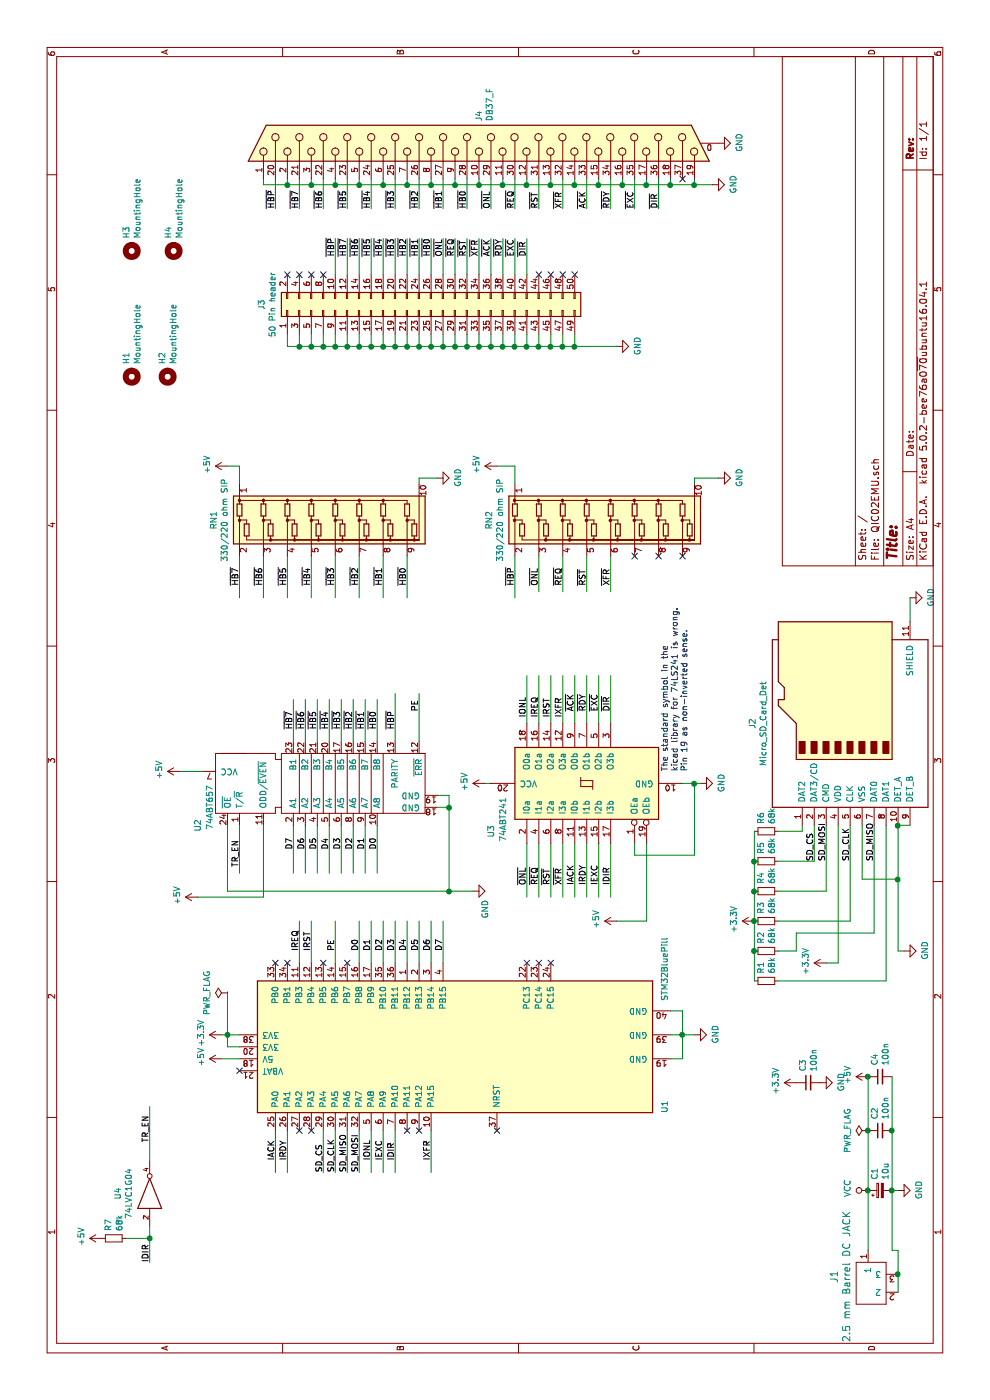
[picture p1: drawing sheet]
EESchema Schematic File Version 4
LIBS:QIC02EMU-cache
EELAYER 26 0
EELAYER END
$Descr A4 11693 8268
encoding utf-8
Sheet 1 1
Title ""
Date ""
Rev ""
Comp ""
Comment1 ""
Comment2 ""
Comment3 ""
Comment4 ""
$EndDescr
$Comp
L Connector:DB37_Female_MountingHoles J4
U 1 1
P 10500 4000
F 0 "J4" H 10680 4003 50  0000 L CNN
F 1 "DB37_F" H 10680 3912 50  0000 L CNN
F 2 "Connector_Dsub:DSUB-37_Female_Horizontal_P2.77x2.84mm_EdgePinOffset7.70mm_Housed_MountingHolesOffset9.12mm" H 10500 4000 50  0001 C CNN
F 3 " ~" H 10500 4000 50  0001 C CNN
	1    10500 4000
	1    0    0    -1  
$EndComp
$Comp
L Connector_Generic:Conn_02x25_Odd_Even J3
U 1 1
P 9100 3600
F 0 "J3" H 9150 5017 50  0000 C CNN
F 1 "50 Pin header" H 9150 4926 50  0000 C CNN
F 2 "Connector_IDC:IDC-Header_2x25_P2.54mm_Vertical" H 9100 3600 50  0001 C CNN
F 3 "~" H 9100 3600 50  0001 C CNN
	1    9100 3600
	1    0    0    -1  
$EndComp
$Comp
L MyLibrary:STM32BluePill U1
U 1 1
P 2950 3800
F 0 "U1" H 2450 2050 50  0000 C CNN
F 1 "STM32BluePill" H 3600 2050 50  0000 C CNN
F 2 "Package_DIP:DIP-40_W15.24mm" H 3000 3900 50  0001 C CIN
F 3 "" H 2950 3850 50  0001 C CNN
	1    2950 3800
	1    0    0    -1  
$EndComp
$Comp
L tinkerforge:DC_JACK J1
U 1 1
P 950 7300
F 0 "J1" H 1031 7637 60  0000 C CNN
F 1 "2.5 mm Barrel DC JACK" H 1031 7531 60  0000 C CNN
F 2 "Connector_BarrelJack:BarrelJack_Horizontal" H 950 7300 60  0001 C CNN
F 3 "" H 950 7300 60  0000 C CNN
	1    950  7300
	1    0    0    -1  
$EndComp
$Comp
L Device:C_Small C2
U 1 1
P 2250 7350
F 0 "C2" H 2342 7396 50  0000 L CNN
F 1 "100n" H 2342 7305 50  0000 L CNN
F 2 "Capacitor_SMD:C_0805_2012Metric" H 2250 7350 50  0001 C CNN
F 3 "~" H 2250 7350 50  0001 C CNN
	1    2250 7350
	1    0    0    -1  
$EndComp
$Comp
L Device:C_Small C3
U 1 1
P 2650 6750
F 0 "C3" H 2742 6796 50  0000 L CNN
F 1 "100n" H 2742 6705 50  0000 L CNN
F 2 "Capacitor_SMD:C_0805_2012Metric" H 2650 6750 50  0001 C CNN
F 3 "~" H 2650 6750 50  0001 C CNN
	1    2650 6750
	1    0    0    -1  
$EndComp
$Comp
L Device:C_Small C4
U 1 1
P 2700 7350
F 0 "C4" H 2792 7396 50  0000 L CNN
F 1 "100n" H 2792 7305 50  0000 L CNN
F 2 "Capacitor_SMD:C_0805_2012Metric" H 2700 7350 50  0001 C CNN
F 3 "~" H 2700 7350 50  0001 C CNN
	1    2700 7350
	1    0    0    -1  
$EndComp
$Comp
L Device:CP_Small C1
U 1 1
P 1750 7350
F 0 "C1" H 1838 7396 50  0000 L CNN
F 1 "10u" H 1838 7305 50  0000 L CNN
F 2 "Capacitor_THT:CP_Radial_D6.3mm_P2.50mm" H 1750 7350 50  0001 C CNN
F 3 "~" H 1750 7350 50  0001 C CNN
	1    1750 7350
	1    0    0    -1  
$EndComp
Wire Wire Line
	1250 7250 1750 7250
Connection ~ 1750 7250
Wire Wire Line
	1750 7250 2250 7250
Connection ~ 2250 7250
Wire Wire Line
	2250 7250 2700 7250
Connection ~ 2700 7250
Wire Wire Line
	900  7500 1050 7500
Wire Wire Line
	1750 7500 1750 7450
Wire Wire Line
	1750 7450 2250 7450
Connection ~ 1750 7450
Connection ~ 2250 7450
Wire Wire Line
	2250 7450 2700 7450
$Comp
L power:GND #PWR05
U 1 1
P 3050 5800
F 0 "#PWR05" H 3050 5550 50  0001 C CNN
F 1 "GND" H 3055 5627 50  0000 C CNN
F 2 "" H 3050 5800 50  0001 C CNN
F 3 "" H 3050 5800 50  0001 C CNN
	1    3050 5800
	1    0    0    -1  
$EndComp
$Comp
L power:+5V #PWR03
U 1 1
P 2700 7250
F 0 "#PWR03" H 2700 7100 50  0001 C CNN
F 1 "+5V" H 2715 7423 50  0000 C CNN
F 2 "" H 2700 7250 50  0001 C CNN
F 3 "" H 2700 7250 50  0001 C CNN
	1    2700 7250
	1    0    0    -1  
$EndComp
$Comp
L power:GND #PWR013
U 1 1
P 8800 5150
F 0 "#PWR013" H 8800 4900 50  0001 C CNN
F 1 "GND" H 8805 4977 50  0000 C CNN
F 2 "" H 8800 5150 50  0001 C CNN
F 3 "" H 8800 5150 50  0001 C CNN
	1    8800 5150
	1    0    0    -1  
$EndComp
Wire Wire Line
	8800 2400 8900 2400
Wire Wire Line
	8900 2500 8800 2500
Connection ~ 8800 2500
Wire Wire Line
	8800 2500 8800 2400
Wire Wire Line
	8900 2600 8800 2600
Connection ~ 8800 2600
Wire Wire Line
	8800 2600 8800 2500
Wire Wire Line
	8900 2700 8800 2700
Connection ~ 8800 2700
Wire Wire Line
	8800 2700 8800 2600
Wire Wire Line
	8900 2800 8800 2800
Connection ~ 8800 2800
Wire Wire Line
	8800 2800 8800 2700
Wire Wire Line
	8900 2900 8800 2900
Connection ~ 8800 2900
Wire Wire Line
	8800 2900 8800 2800
Wire Wire Line
	8900 3000 8800 3000
Connection ~ 8800 3000
Wire Wire Line
	8800 3000 8800 2900
Wire Wire Line
	8900 3100 8800 3100
Connection ~ 8800 3100
Wire Wire Line
	8800 3100 8800 3000
Wire Wire Line
	8900 3200 8800 3200
Connection ~ 8800 3200
Wire Wire Line
	8800 3200 8800 3100
Wire Wire Line
	8900 3300 8800 3300
Connection ~ 8800 3300
Wire Wire Line
	8800 3300 8800 3200
Wire Wire Line
	8900 3400 8800 3400
Connection ~ 8800 3400
Wire Wire Line
	8800 3400 8800 3300
Wire Wire Line
	8900 3500 8800 3500
Connection ~ 8800 3500
Wire Wire Line
	8800 3500 8800 3400
Wire Wire Line
	8900 3600 8800 3600
Connection ~ 8800 3600
Wire Wire Line
	8800 3600 8800 3500
Wire Wire Line
	8900 3700 8800 3700
Connection ~ 8800 3700
Wire Wire Line
	8800 3700 8800 3600
Wire Wire Line
	8900 3800 8800 3800
Connection ~ 8800 3800
Wire Wire Line
	8800 3800 8800 3700
Wire Wire Line
	8900 3900 8800 3900
Connection ~ 8800 3900
Wire Wire Line
	8800 3900 8800 3800
Wire Wire Line
	8900 4000 8800 4000
Connection ~ 8800 4000
Wire Wire Line
	8800 4000 8800 3900
Wire Wire Line
	8900 4100 8800 4100
Connection ~ 8800 4100
Wire Wire Line
	8800 4100 8800 4000
Wire Wire Line
	8900 4200 8800 4200
Connection ~ 8800 4200
Wire Wire Line
	8800 4200 8800 4100
Wire Wire Line
	8900 4300 8800 4300
Connection ~ 8800 4300
Wire Wire Line
	8800 4300 8800 4200
Wire Wire Line
	8900 4400 8800 4400
Connection ~ 8800 4400
Wire Wire Line
	8800 4400 8800 4300
Wire Wire Line
	8900 4500 8800 4500
Connection ~ 8800 4500
Wire Wire Line
	8800 4500 8800 4400
Wire Wire Line
	8900 4600 8800 4600
Connection ~ 8800 4600
Wire Wire Line
	8800 4600 8800 4500
Wire Wire Line
	8900 4700 8800 4700
Connection ~ 8800 4700
Wire Wire Line
	8800 4700 8800 4600
Wire Wire Line
	8900 4800 8800 4800
Connection ~ 8800 4800
Wire Wire Line
	8800 4800 8800 4700
$Comp
L Device:R_Network_Dividers_x08_SIP RN1
U 1 1
P 7350 2800
F 0 "RN1" V 6333 2800 50  0000 C CNN
F 1 "330/220 ohm SIP" V 6424 2800 50  0000 C CNN
F 2 "Resistor_THT:R_Array_SIP10" V 8225 2800 50  0001 C CNN
F 3 "http://www.vishay.com/docs/31509/csc.pdf" H 7350 2800 50  0001 C CNN
	1    7350 2800
	0    1    1    0   
$EndComp
$Comp
L Device:R_Network_Dividers_x08_SIP RN2
U 1 1
P 7350 5100
F 0 "RN2" V 6333 5100 50  0000 C CNN
F 1 "330/220 ohm SIP" V 6424 5100 50  0000 C CNN
F 2 "Resistor_THT:R_Array_SIP10" V 8225 5100 50  0001 C CNN
F 3 "http://www.vishay.com/docs/31509/csc.pdf" H 7350 5100 50  0001 C CNN
	1    7350 5100
	0    1    1    0   
$EndComp
NoConn ~ 9400 2400
NoConn ~ 9400 2500
NoConn ~ 9400 2600
NoConn ~ 9400 2700
Wire Wire Line
	9400 2800 9700 2800
Wire Wire Line
	9400 2900 9700 2900
Wire Wire Line
	9400 3000 9700 3000
Wire Wire Line
	9400 3100 9700 3100
Wire Wire Line
	9400 3200 9700 3200
Wire Wire Line
	9400 3300 9700 3300
Wire Wire Line
	9400 3400 9700 3400
Wire Wire Line
	9400 3500 9700 3500
Wire Wire Line
	9400 3600 9700 3600
Wire Wire Line
	9400 3700 9700 3700
Wire Wire Line
	9400 3800 9700 3800
Wire Wire Line
	9400 3900 9700 3900
Wire Wire Line
	9400 4000 9700 4000
Wire Wire Line
	9400 4100 9700 4100
Wire Wire Line
	9400 4200 9700 4200
Wire Wire Line
	9400 4300 9700 4300
Wire Wire Line
	9400 4400 9700 4400
NoConn ~ 9400 4500
NoConn ~ 9400 4600
NoConn ~ 9400 4700
NoConn ~ 9400 4800
Text Label 9550 2800 0    50   ~ 0
~HBP
Text Label 9550 2900 0    50   ~ 0
~HB7
Text Label 9550 3000 0    50   ~ 0
~HB6
Text Label 9550 3100 0    50   ~ 0
~HB5
Text Label 9550 3200 0    50   ~ 0
~HB4
Text Label 9550 3300 0    50   ~ 0
~HB3
Text Label 9550 3400 0    50   ~ 0
~HB2
Text Label 9550 3500 0    50   ~ 0
~HB1
Text Label 9550 3600 0    50   ~ 0
~HB0
Text Label 9550 3700 0    50   ~ 0
~ONL
Text Label 9550 3800 0    50   ~ 0
~REQ
Text Label 9550 3900 0    50   ~ 0
~RST
Text Label 9550 4000 0    50   ~ 0
~XFR
Text Label 9550 4100 0    50   ~ 0
~ACK
Text Label 9550 4200 0    50   ~ 0
~RDY
Text Label 9550 4300 0    50   ~ 0
~EXC
Text Label 9550 4400 0    50   ~ 0
~DIR
Wire Wire Line
	7050 4500 6750 4500
Wire Wire Line
	7050 4700 6750 4700
Wire Wire Line
	7050 4900 6750 4900
Wire Wire Line
	7050 5100 6750 5100
Text Label 6800 4300 0    50   ~ 0
~HBP
Text Label 6800 2000 0    50   ~ 0
~HB7
Text Label 6800 2200 0    50   ~ 0
~HB6
Text Label 6800 2600 0    50   ~ 0
~HB4
Text Label 6800 2800 0    50   ~ 0
~HB3
Text Label 6800 3200 0    50   ~ 0
~HB1
Text Label 6800 3000 0    50   ~ 0
~HB2
Text Label 6800 2400 0    50   ~ 0
~HB5
Text Label 6800 3400 0    50   ~ 0
~HB0
Text Label 6800 4500 0    50   ~ 0
~ONL
Text Label 6800 4700 0    50   ~ 0
~REQ
Text Label 6800 4900 0    50   ~ 0
~RST
Text Label 6800 5100 0    50   ~ 0
~XFR
NoConn ~ 7050 5300
NoConn ~ 7050 5500
NoConn ~ 7050 5700
Wire Wire Line
	6700 2000 7050 2000
Wire Wire Line
	6700 2200 7050 2200
Wire Wire Line
	6700 2400 7050 2400
Wire Wire Line
	6700 2600 7050 2600
Wire Wire Line
	6700 2800 7050 2800
Wire Wire Line
	6700 3000 7050 3000
Wire Wire Line
	6700 3200 7050 3200
Wire Wire Line
	6700 3400 7050 3400
Wire Wire Line
	6700 4300 7050 4300
Wire Wire Line
	5650 4400 6050 4400
Wire Wire Line
	5650 4500 6050 4500
Wire Wire Line
	5650 4600 6050 4600
Wire Wire Line
	5650 4700 6050 4700
Wire Wire Line
	5650 4800 6050 4800
Wire Wire Line
	5650 4900 6050 4900
Wire Wire Line
	5650 5000 6050 5000
Wire Wire Line
	5650 5100 6050 5100
Wire Wire Line
	4650 5100 4200 5100
Wire Wire Line
	4650 5000 4200 5000
Wire Wire Line
	4650 4900 4200 4900
Wire Wire Line
	4650 4800 4200 4800
Wire Wire Line
	4650 4700 4200 4700
Wire Wire Line
	4650 4600 4200 4600
Wire Wire Line
	4650 4500 4200 4500
Wire Wire Line
	4200 4400 4650 4400
Wire Wire Line
	3050 5800 3050 5700
Wire Wire Line
	3050 5700 3250 5700
Wire Wire Line
	3250 5700 3250 5600
Connection ~ 3050 5700
Wire Wire Line
	3050 5700 3050 5600
Wire Wire Line
	3050 5700 2850 5700
Wire Wire Line
	2850 5700 2850 5600
Wire Wire Line
	10200 2300 9950 2300
Wire Wire Line
	10200 2500 9950 2500
Wire Wire Line
	10200 2700 9950 2700
Wire Wire Line
	10200 2900 9950 2900
Wire Wire Line
	10200 3100 9950 3100
Wire Wire Line
	10200 3300 9950 3300
Wire Wire Line
	10200 3500 9950 3500
Wire Wire Line
	10200 3700 9950 3700
Wire Wire Line
	10200 3900 9950 3900
Wire Wire Line
	10200 4100 9950 4100
Wire Wire Line
	10200 4300 9950 4300
Wire Wire Line
	10200 4500 9950 4500
Wire Wire Line
	10200 4700 9950 4700
Wire Wire Line
	10200 4900 9950 4900
Wire Wire Line
	10200 5100 9950 5100
Wire Wire Line
	10200 5300 9950 5300
Wire Wire Line
	10200 5500 9950 5500
Wire Wire Line
	10150 5950 10150 5800
Wire Wire Line
	10150 5800 10200 5800
Wire Wire Line
	10150 5800 10150 5600
Wire Wire Line
	10150 5600 10200 5600
Connection ~ 10150 5800
Wire Wire Line
	10150 5600 10150 5400
Wire Wire Line
	10150 5400 10200 5400
Connection ~ 10150 5600
Wire Wire Line
	10150 5400 10150 5200
Wire Wire Line
	10150 5200 10200 5200
Connection ~ 10150 5400
Wire Wire Line
	10150 5200 10150 5000
Wire Wire Line
	10150 5000 10200 5000
Connection ~ 10150 5200
Wire Wire Line
	10150 5000 10150 4800
Wire Wire Line
	10150 4800 10200 4800
Connection ~ 10150 5000
Wire Wire Line
	10150 4800 10150 4600
Wire Wire Line
	10150 4600 10200 4600
Connection ~ 10150 4800
Wire Wire Line
	10150 4600 10150 4400
Wire Wire Line
	10150 4400 10200 4400
Connection ~ 10150 4600
Wire Wire Line
	10150 4400 10150 4200
Wire Wire Line
	10150 4200 10200 4200
Connection ~ 10150 4400
Wire Wire Line
	10150 4200 10150 4000
Wire Wire Line
	10150 4000 10200 4000
Connection ~ 10150 4200
Wire Wire Line
	10150 4000 10150 3800
Wire Wire Line
	10150 3800 10200 3800
Connection ~ 10150 4000
Wire Wire Line
	10150 3800 10150 3600
Wire Wire Line
	10150 3600 10200 3600
Connection ~ 10150 3800
Wire Wire Line
	10150 3600 10150 3400
Wire Wire Line
	10150 3400 10200 3400
Connection ~ 10150 3600
Wire Wire Line
	10150 3400 10150 3200
Wire Wire Line
	10150 3200 10200 3200
Connection ~ 10150 3400
Wire Wire Line
	10150 3200 10150 3000
Wire Wire Line
	10150 3000 10200 3000
Connection ~ 10150 3200
Wire Wire Line
	10150 3000 10150 2800
Wire Wire Line
	10150 2800 10200 2800
Connection ~ 10150 3000
Wire Wire Line
	10150 2800 10150 2600
Wire Wire Line
	10150 2600 10200 2600
Connection ~ 10150 2800
Wire Wire Line
	10150 2600 10150 2400
Wire Wire Line
	10150 2400 10200 2400
Connection ~ 10150 2600
Wire Wire Line
	10150 2400 10150 2200
Wire Wire Line
	10150 2200 10200 2200
Connection ~ 10150 2400
$Comp
L power:GND #PWR014
U 1 1
P 10150 5950
F 0 "#PWR014" H 10150 5700 50  0001 C CNN
F 1 "GND" H 10155 5777 50  0000 C CNN
F 2 "" H 10150 5950 50  0001 C CNN
F 3 "" H 10150 5950 50  0001 C CNN
	1    10150 5950
	1    0    0    -1  
$EndComp
$Comp
L power:GND #PWR015
U 1 1
P 10500 6000
F 0 "#PWR015" H 10500 5750 50  0001 C CNN
F 1 "GND" H 10505 5827 50  0000 C CNN
F 2 "" H 10500 6000 50  0001 C CNN
F 3 "" H 10500 6000 50  0001 C CNN
	1    10500 6000
	1    0    0    -1  
$EndComp
Text Label 9950 2300 0    50   ~ 0
~HBP
Text Label 9950 2500 0    50   ~ 0
~HB7
Text Label 9950 2700 0    50   ~ 0
~HB6
Text Label 9950 2900 0    50   ~ 0
~HB5
Text Label 9950 3100 0    50   ~ 0
~HB4
Text Label 9950 3300 0    50   ~ 0
~HB3
Text Label 9950 3500 0    50   ~ 0
~HB2
Text Label 9950 3700 0    50   ~ 0
~HB1
Text Label 9950 3900 0    50   ~ 0
~HB0
Text Label 9950 4100 0    50   ~ 0
~ONL
Text Label 9950 4300 0    50   ~ 0
~REQ
Text Label 9950 4500 0    50   ~ 0
~RST
Text Label 9950 4700 0    50   ~ 0
~XFR
Text Label 9950 4900 0    50   ~ 0
~ACK
Text Label 9950 5100 0    50   ~ 0
~RDY
Text Label 9950 5300 0    50   ~ 0
~EXC
Text Label 9950 5500 0    50   ~ 0
~DIR
NoConn ~ 10200 5700
Text Label 4300 4400 0    50   ~ 0
~ONL
Text Label 4300 4500 0    50   ~ 0
~REQ
Text Label 4300 4600 0    50   ~ 0
~RST
Text Label 4300 4700 0    50   ~ 0
~XFR
Text Label 5750 4800 0    50   ~ 0
~ACK
Text Label 5750 4900 0    50   ~ 0
~RDY
Text Label 5750 5000 0    50   ~ 0
~EXC
Text Label 5750 5100 0    50   ~ 0
~DIR
Wire Wire Line
	4400 2450 4800 2450
Wire Wire Line
	4400 2550 4800 2550
Wire Wire Line
	4400 2650 4800 2650
Wire Wire Line
	4400 2750 4800 2750
Wire Wire Line
	4400 2850 4800 2850
Wire Wire Line
	4400 2950 4800 2950
Wire Wire Line
	4400 3050 4800 3050
Wire Wire Line
	4400 3150 4800 3150
$Comp
L power:GND #PWR01
U 1 1
P 1750 7500
F 0 "#PWR01" H 1750 7250 50  0001 C CNN
F 1 "GND" H 1755 7327 50  0000 C CNN
F 2 "" H 1750 7500 50  0001 C CNN
F 3 "" H 1750 7500 50  0001 C CNN
	1    1750 7500
	1    0    0    -1  
$EndComp
$Comp
L power:GND #PWR07
U 1 1
P 3750 7550
F 0 "#PWR07" H 3750 7300 50  0001 C CNN
F 1 "GND" H 3755 7377 50  0000 C CNN
F 2 "" H 3750 7550 50  0001 C CNN
F 3 "" H 3750 7550 50  0001 C CNN
	1    3750 7550
	1    0    0    -1  
$EndComp
Wire Wire Line
	3750 7550 3750 7500
$Comp
L power:+5V #PWR02
U 1 1
P 2850 1850
F 0 "#PWR02" H 2850 1700 50  0001 C CNN
F 1 "+5V" H 2865 2023 50  0000 C CNN
F 2 "" H 2850 1850 50  0001 C CNN
F 3 "" H 2850 1850 50  0001 C CNN
	1    2850 1850
	1    0    0    -1  
$EndComp
Wire Wire Line
	2850 2000 2850 1850
$Comp
L power:+3.3V #PWR04
U 1 1
P 3050 1850
F 0 "#PWR04" H 3050 1700 50  0001 C CNN
F 1 "+3.3V" H 3065 2023 50  0000 C CNN
F 2 "" H 3050 1850 50  0001 C CNN
F 3 "" H 3050 1850 50  0001 C CNN
	1    3050 1850
	1    0    0    -1  
$EndComp
Wire Wire Line
	2950 2000 2950 1900
Wire Wire Line
	2950 1900 3050 1900
Wire Wire Line
	3050 1900 3050 2000
Wire Wire Line
	3050 1900 3050 1850
Connection ~ 3050 1900
Wire Wire Line
	3650 7000 3650 6900
$Comp
L power:+3.3V #PWR06
U 1 1
P 3650 6900
F 0 "#PWR06" H 3650 6750 50  0001 C CNN
F 1 "+3.3V" H 3665 7073 50  0000 C CNN
F 2 "" H 3650 6900 50  0001 C CNN
F 3 "" H 3650 6900 50  0001 C CNN
	1    3650 6900
	1    0    0    -1  
$EndComp
Wire Wire Line
	4800 6800 4500 6800
$Comp
L power:GND #PWR08
U 1 1
P 6700 7600
F 0 "#PWR08" H 6700 7350 50  0001 C CNN
F 1 "GND" H 6705 7427 50  0000 C CNN
F 2 "" H 6700 7600 50  0001 C CNN
F 3 "" H 6700 7600 50  0001 C CNN
	1    6700 7600
	1    0    0    -1  
$EndComp
Wire Wire Line
	6500 7600 6700 7600
$Comp
L power:GND #PWR010
U 1 1
P 7700 6000
F 0 "#PWR010" H 7700 5750 50  0001 C CNN
F 1 "GND" H 7705 5827 50  0000 C CNN
F 2 "" H 7700 6000 50  0001 C CNN
F 3 "" H 7700 6000 50  0001 C CNN
	1    7700 6000
	1    0    0    -1  
$EndComp
Wire Wire Line
	7700 6000 7700 5800
Wire Wire Line
	7700 5800 7650 5800
$Comp
L power:GND #PWR09
U 1 1
P 7700 3650
F 0 "#PWR09" H 7700 3400 50  0001 C CNN
F 1 "GND" H 7705 3477 50  0000 C CNN
F 2 "" H 7700 3650 50  0001 C CNN
F 3 "" H 7700 3650 50  0001 C CNN
	1    7700 3650
	1    0    0    -1  
$EndComp
Wire Wire Line
	7700 3650 7700 3500
Wire Wire Line
	7700 3500 7650 3500
$Comp
L power:+5V #PWR011
U 1 1
P 7800 1900
F 0 "#PWR011" H 7800 1750 50  0001 C CNN
F 1 "+5V" H 7815 2073 50  0000 C CNN
F 2 "" H 7800 1900 50  0001 C CNN
F 3 "" H 7800 1900 50  0001 C CNN
	1    7800 1900
	1    0    0    -1  
$EndComp
Wire Wire Line
	7650 2000 7800 2000
Wire Wire Line
	7800 2000 7800 1900
$Comp
L power:+5V #PWR012
U 1 1
P 7800 4150
F 0 "#PWR012" H 7800 4000 50  0001 C CNN
F 1 "+5V" H 7815 4323 50  0000 C CNN
F 2 "" H 7800 4150 50  0001 C CNN
F 3 "" H 7800 4150 50  0001 C CNN
	1    7800 4150
	1    0    0    -1  
$EndComp
Wire Wire Line
	7650 4300 7800 4300
Wire Wire Line
	7800 4300 7800 4150
Text Label 4500 6800 0    50   ~ 0
SD_CS
Text Label 4500 6900 0    50   ~ 0
SD_MOSI
Text Label 4500 7100 0    50   ~ 0
SD_CLK
Text Label 4500 7300 0    50   ~ 0
SD_MISO
Wire Wire Line
	2250 2700 1900 2700
Wire Wire Line
	2250 2800 1900 2800
Wire Wire Line
	2250 2900 1900 2900
Wire Wire Line
	2250 3000 1900 3000
Text Label 1900 2700 0    50   ~ 0
SD_CS
Text Label 1900 2800 0    50   ~ 0
SD_CLK
Text Label 1900 2900 0    50   ~ 0
SD_MISO
Text Label 1900 3000 0    50   ~ 0
SD_MOSI
Wire Wire Line
	3650 3000 4000 3000
Wire Wire Line
	3650 3100 4000 3100
Wire Wire Line
	3650 3200 4000 3200
Wire Wire Line
	3650 3300 4000 3300
Wire Wire Line
	3650 3400 4000 3400
Wire Wire Line
	3650 3600 4000 3600
Text Label 3750 3000 0    50   ~ 0
D0
Text Label 3750 3100 0    50   ~ 0
D1
Text Label 3750 3200 0    50   ~ 0
D2
Text Label 3750 3300 0    50   ~ 0
D3
Text Label 3750 3400 0    50   ~ 0
D4
Text Label 3750 3600 0    50   ~ 0
D6
Wire Wire Line
	3650 3700 4000 3700
Wire Wire Line
	3650 3500 4000 3500
Text Label 3750 3500 0    50   ~ 0
D5
Text Label 3750 3700 0    50   ~ 0
D7
Wire Wire Line
	3650 2800 4000 2800
Wire Wire Line
	3650 2500 4000 2500
Wire Wire Line
	3650 2600 4000 2600
Wire Wire Line
	1900 3600 2250 3600
Wire Wire Line
	1900 2300 2250 2300
Wire Wire Line
	1900 2400 2250 2400
Text Label 5700 4400 0    50   ~ 0
IONL
Text Label 5700 4500 0    50   ~ 0
IREQ
Text Label 5700 4600 0    50   ~ 0
IRST
Text Label 5700 4700 0    50   ~ 0
IXFR
Text Label 4300 4800 0    50   ~ 0
IACK
Text Label 4300 4900 0    50   ~ 0
IRDY
Text Label 4300 5000 0    50   ~ 0
IEXC
Text Label 4300 5100 0    50   ~ 0
IDIR
Text Label 4700 3150 2    50   ~ 0
D0
Text Label 4700 3050 2    50   ~ 0
D1
Text Label 4700 2950 2    50   ~ 0
D2
Text Label 4700 2850 2    50   ~ 0
D3
Text Label 4700 2750 2    50   ~ 0
D4
Text Label 4700 2650 2    50   ~ 0
D5
Text Label 4700 2550 2    50   ~ 0
D6
Text Label 4700 2450 2    50   ~ 0
D7
Text Label 2000 3100 0    50   ~ 0
IONL
Text Label 3750 2500 0    50   ~ 0
IREQ
Text Label 3750 2600 0    50   ~ 0
IRST
Text Label 2000 3600 0    50   ~ 0
IXFR
Text Label 2000 2300 0    50   ~ 0
IACK
Text Label 2000 2400 0    50   ~ 0
IRDY
Text Label 2000 3200 0    50   ~ 0
IEXC
Text Label 2000 3300 0    50   ~ 0
IDIR
$Comp
L power:GND #PWR0102
U 1 1
P 4250 3950
F 0 "#PWR0102" H 4250 3700 50  0001 C CNN
F 1 "GND" H 4100 3850 50  0000 C CNN
F 2 "" H 4250 3950 50  0001 C CNN
F 3 "" H 4250 3950 50  0001 C CNN
	1    4250 3950
	1    0    0    -1  
$EndComp
NoConn ~ 2250 2600
NoConn ~ 2250 4150
NoConn ~ 2750 2000
NoConn ~ 3650 4400
NoConn ~ 3650 4500
NoConn ~ 3650 4600
$Comp
L power:PWR_FLAG #FLG0101
U 1 1
P 2250 7250
F 0 "#FLG0101" H 2250 7325 50  0001 C CNN
F 1 "PWR_FLAG" H 2250 7424 50  0000 C CNN
F 2 "" H 2250 7250 50  0001 C CNN
F 3 "~" H 2250 7250 50  0001 C CNN
	1    2250 7250
	1    0    0    -1  
$EndComp
$Comp
L power:PWR_FLAG #FLG0102
U 1 1
P 3400 1900
F 0 "#FLG0102" H 3400 1975 50  0001 C CNN
F 1 "PWR_FLAG" H 3400 2074 50  0000 C CNN
F 2 "" H 3400 1900 50  0001 C CNN
F 3 "~" H 3400 1900 50  0001 C CNN
	1    3400 1900
	1    0    0    -1  
$EndComp
Wire Wire Line
	3050 1900 3400 1900
$Comp
L power:+5V #PWR0103
U 1 1
P 5250 1500
F 0 "#PWR0103" H 5250 1350 50  0001 C CNN
F 1 "+5V" H 5265 1673 50  0000 C CNN
F 2 "" H 5250 1500 50  0001 C CNN
F 3 "" H 5250 1500 50  0001 C CNN
	1    5250 1500
	1    0    0    -1  
$EndComp
Wire Wire Line
	5400 3550 5400 3500
Wire Wire Line
	5400 1850 5400 2050
Wire Wire Line
	5250 1500 5250 1700
$Comp
L power:+5V #PWR0105
U 1 1
P 5150 4050
F 0 "#PWR0105" H 5150 3900 50  0001 C CNN
F 1 "+5V" H 5165 4223 50  0000 C CNN
F 2 "" H 5150 4050 50  0001 C CNN
F 3 "" H 5150 4050 50  0001 C CNN
	1    5150 4050
	1    0    0    -1  
$EndComp
Wire Wire Line
	5150 4100 5150 4050
Wire Wire Line
	1050 7500 1250 7500
Wire Wire Line
	1250 7500 1250 7450
Wire Wire Line
	1250 7450 1750 7450
Connection ~ 1050 7500
$Comp
L MyLibrary:74ABT657 U2
U 1 1
P 5150 2300
F 0 "U2" H 4800 2950 50  0000 C CNN
F 1 "74ABT657" H 4950 2850 50  0000 C CNN
F 2 "Package_SO:SOIC-24W_7.5x15.4mm_P1.27mm" H 5150 2300 50  0001 C CNN
F 3 "" H 5150 2300 50  0001 C CNN
	1    5150 2300
	1    0    0    -1  
$EndComp
$Comp
L 74xx:74LS241 U3
U 1 1
P 5150 4900
F 0 "U3" H 4750 5700 50  0000 C CNN
F 1 "74ABT241" H 4850 5600 50  0000 C CNN
F 2 "Package_SO:SOIC-20W_7.5x12.8mm_P1.27mm" H 5150 4900 50  0001 C CNN
F 3 "http://www.ti.com/lit/gpn/sn74LS241" H 5150 4900 50  0001 C CNN
	1    5150 4900
	1    0    0    -1  
$EndComp
Wire Wire Line
	5500 2550 5850 2550
Wire Wire Line
	5500 2650 5850 2650
Wire Wire Line
	5500 2750 5850 2750
Wire Wire Line
	5500 2850 5850 2850
Wire Wire Line
	5500 2950 5850 2950
Wire Wire Line
	5500 3050 5850 3050
Wire Wire Line
	5500 3150 5850 3150
Wire Wire Line
	4800 2000 4400 2000
Wire Wire Line
	4250 1900 4800 1900
$Comp
L power:GND #PWR018
U 1 1
P 5150 5850
F 0 "#PWR018" H 5150 5600 50  0001 C CNN
F 1 "GND" H 5155 5677 50  0000 C CNN
F 2 "" H 5150 5850 50  0001 C CNN
F 3 "" H 5150 5850 50  0001 C CNN
	1    5150 5850
	1    0    0    -1  
$EndComp
Wire Wire Line
	5150 5800 5150 5850
Wire Wire Line
	5150 5800 5150 5700
Connection ~ 5150 5800
Wire Wire Line
	4250 1900 4250 3750
Wire Wire Line
	5500 3500 5900 3500
Text Label 5750 3500 0    50   ~ 0
PE
NoConn ~ 3650 2700
Wire Wire Line
	4250 3750 4950 3750
Wire Wire Line
	5050 3750 5050 3650
Connection ~ 4250 3750
Wire Wire Line
	4250 3750 4250 3950
Wire Wire Line
	4950 3650 4950 3750
Connection ~ 4950 3750
Wire Wire Line
	4950 3750 5050 3750
$Comp
L power:+5V #PWR017
U 1 1
P 4200 1650
F 0 "#PWR017" H 4200 1500 50  0001 C CNN
F 1 "+5V" H 4215 1823 50  0000 C CNN
F 2 "" H 4200 1650 50  0001 C CNN
F 3 "" H 4200 1650 50  0001 C CNN
	1    4200 1650
	1    0    0    -1  
$EndComp
Wire Wire Line
	4800 2200 4200 2200
Wire Wire Line
	4200 2200 4200 1650
Text Label 3750 2800 0    50   ~ 0
PE
Wire Wire Line
	2250 3200 1900 3200
Wire Wire Line
	2250 3300 1900 3300
NoConn ~ 2250 3400
NoConn ~ 2250 3500
Wire Wire Line
	2250 3100 1900 3100
NoConn ~ 3650 2300
NoConn ~ 3650 2400
Text Label 5600 3300 0    50   ~ 0
~HBP
Text Label 5600 2450 0    50   ~ 0
~HB7
Text Label 5600 2550 0    50   ~ 0
~HB6
Text Label 5600 2650 0    50   ~ 0
~HB5
Text Label 5600 2750 0    50   ~ 0
~HB4
Text Label 5600 2850 0    50   ~ 0
~HB3
Text Label 5600 2950 0    50   ~ 0
~HB2
Text Label 5600 3050 0    50   ~ 0
~HB1
Text Label 5600 3150 0    50   ~ 0
~HB0
Wire Wire Line
	5500 3300 5900 3300
$Comp
L Device:R_Small R3
U 1 1
P 4000 6400
F 0 "R3" H 4059 6446 50  0000 L CNN
F 1 "68k" H 4059 6355 50  0000 L CNN
F 2 "Resistor_SMD:R_0805_2012Metric" H 4000 6400 50  0001 C CNN
F 3 "~" H 4000 6400 50  0001 C CNN
	1    4000 6400
	1    0    0    -1  
$EndComp
$Comp
L Device:R_Small R4
U 1 1
P 4250 6400
F 0 "R4" H 4309 6446 50  0000 L CNN
F 1 "68k" H 4309 6355 50  0000 L CNN
F 2 "Resistor_SMD:R_0805_2012Metric" H 4250 6400 50  0001 C CNN
F 3 "~" H 4250 6400 50  0001 C CNN
	1    4250 6400
	1    0    0    -1  
$EndComp
$Comp
L Device:R_Small R5
U 1 1
P 4500 6400
F 0 "R5" H 4559 6446 50  0000 L CNN
F 1 "68k" H 4559 6355 50  0000 L CNN
F 2 "Resistor_SMD:R_0805_2012Metric" H 4500 6400 50  0001 C CNN
F 3 "~" H 4500 6400 50  0001 C CNN
	1    4500 6400
	1    0    0    -1  
$EndComp
$Comp
L Device:R_Small R6
U 1 1
P 4750 6400
F 0 "R6" H 4809 6446 50  0000 L CNN
F 1 "68k" H 4809 6355 50  0000 L CNN
F 2 "Resistor_SMD:R_0805_2012Metric" H 4750 6400 50  0001 C CNN
F 3 "~" H 4750 6400 50  0001 C CNN
	1    4750 6400
	1    0    0    -1  
$EndComp
$Comp
L Device:R_Small R2
U 1 1
P 3750 6400
F 0 "R2" H 3809 6446 50  0000 L CNN
F 1 "68k" H 3809 6355 50  0000 L CNN
F 2 "Resistor_SMD:R_0805_2012Metric" H 3750 6400 50  0001 C CNN
F 3 "~" H 3750 6400 50  0001 C CNN
	1    3750 6400
	1    0    0    -1  
$EndComp
Wire Wire Line
	4800 6700 4750 6700
Wire Wire Line
	4750 6700 4750 6500
Wire Wire Line
	4500 6800 4500 6500
Wire Wire Line
	4250 6900 4250 6500
Wire Wire Line
	4250 6900 4800 6900
Wire Wire Line
	4000 7100 4000 6500
Wire Wire Line
	4000 7100 4800 7100
$Comp
L Device:R_Small R1
U 1 1
P 3500 6400
F 0 "R1" H 3559 6446 50  0000 L CNN
F 1 "68k" H 3559 6355 50  0000 L CNN
F 2 "Resistor_SMD:R_0805_2012Metric" H 3500 6400 50  0001 C CNN
F 3 "~" H 3500 6400 50  0001 C CNN
	1    3500 6400
	1    0    0    -1  
$EndComp
Wire Wire Line
	4800 7400 3500 7400
Wire Wire Line
	3500 7400 3500 6500
Wire Wire Line
	3900 7300 3900 6650
Wire Wire Line
	3900 6650 3750 6650
Wire Wire Line
	3750 6650 3750 6500
Wire Wire Line
	3900 7300 4800 7300
Wire Wire Line
	3500 6300 3750 6300
Connection ~ 3750 6300
Wire Wire Line
	3750 6300 4000 6300
Connection ~ 4000 6300
Wire Wire Line
	4000 6300 4250 6300
Connection ~ 4250 6300
Wire Wire Line
	4250 6300 4500 6300
Connection ~ 4500 6300
Wire Wire Line
	4500 6300 4750 6300
$Comp
L power:+3.3V #PWR016
U 1 1
P 4000 6300
F 0 "#PWR016" H 4000 6150 50  0001 C CNN
F 1 "+3.3V" H 4015 6473 50  0000 C CNN
F 2 "" H 4000 6300 50  0001 C CNN
F 3 "" H 4000 6300 50  0001 C CNN
	1    4000 6300
	1    0    0    -1  
$EndComp
NoConn ~ 3650 2900
Wire Wire Line
	5850 2450 5500 2450
Wire Wire Line
	8800 4800 8800 5150
$Comp
L power:GND #PWR0101
U 1 1
P 2650 6850
F 0 "#PWR0101" H 2650 6600 50  0001 C CNN
F 1 "GND" H 2655 6677 50  0000 C CNN
F 2 "" H 2650 6850 50  0001 C CNN
F 3 "" H 2650 6850 50  0001 C CNN
	1    2650 6850
	1    0    0    -1  
$EndComp
$Comp
L power:+3.3V #PWR0104
U 1 1
P 2650 6650
F 0 "#PWR0104" H 2650 6500 50  0001 C CNN
F 1 "+3.3V" H 2665 6823 50  0000 C CNN
F 2 "" H 2650 6650 50  0001 C CNN
F 3 "" H 2650 6650 50  0001 C CNN
	1    2650 6650
	1    0    0    -1  
$EndComp
$Comp
L Connector:Micro_SD_Card_Det J2
U 1 1
P 5700 7100
F 0 "J2" H 5650 7917 50  0000 C CNN
F 1 "Micro_SD_Card_Det" H 5650 7826 50  0000 C CNN
F 2 "Connector_Card:microSD_HC_Hirose_DM3AT-SF-PEJM5" H 7750 7800 50  0001 C CNN
F 3 "https://www.hirose.com/product/en/download_file/key_name/DM3/category/Catalog/doc_file_id/49662/?file_category_id=4&item_id=195&is_series=1" H 5700 7200 50  0001 C CNN
	1    5700 7100
	1    0    0    -1  
$EndComp
Wire Wire Line
	4800 7600 4800 7500
Wire Wire Line
	4800 7500 4350 7500
Connection ~ 4800 7500
$Comp
L Mechanical:MountingHole H1
U 1 1
P 8550 1100
F 0 "H1" H 8650 1146 50  0000 L CNN
F 1 "MountingHole" H 8650 1055 50  0000 L CNN
F 2 "MountingHole:MountingHole_3.2mm_M3_ISO14580" H 8550 1100 50  0001 C CNN
F 3 "~" H 8550 1100 50  0001 C CNN
	1    8550 1100
	1    0    0    -1  
$EndComp
$Comp
L Mechanical:MountingHole H2
U 1 1
P 8550 1400
F 0 "H2" H 8650 1446 50  0000 L CNN
F 1 "MountingHole" H 8650 1355 50  0000 L CNN
F 2 "MountingHole:MountingHole_3.2mm_M3_ISO14580" H 8550 1400 50  0001 C CNN
F 3 "~" H 8550 1400 50  0001 C CNN
	1    8550 1400
	1    0    0    -1  
$EndComp
$Comp
L Mechanical:MountingHole H3
U 1 1
P 9600 1100
F 0 "H3" H 9700 1146 50  0000 L CNN
F 1 "MountingHole" H 9700 1055 50  0000 L CNN
F 2 "MountingHole:MountingHole_3.2mm_M3_ISO14580" H 9600 1100 50  0001 C CNN
F 3 "~" H 9600 1100 50  0001 C CNN
	1    9600 1100
	1    0    0    -1  
$EndComp
$Comp
L Mechanical:MountingHole H4
U 1 1
P 9600 1450
F 0 "H4" H 9700 1496 50  0000 L CNN
F 1 "MountingHole" H 9700 1405 50  0000 L CNN
F 2 "MountingHole:MountingHole_3.2mm_M3_ISO14580" H 9600 1450 50  0001 C CNN
F 3 "~" H 9600 1450 50  0001 C CNN
	1    9600 1450
	1    0    0    -1  
$EndComp
Text Notes 5250 5750 0    50   ~ 0
The standard symbol in the \nkicad library for 74LS241 is wrong. \nPin 19 as non-inverted sense.
$Comp
L power:+5V #PWR0106
U 1 1
P 4000 5150
F 0 "#PWR0106" H 4000 5000 50  0001 C CNN
F 1 "+5V" H 4015 5323 50  0000 C CNN
F 2 "" H 4000 5150 50  0001 C CNN
F 3 "" H 4000 5150 50  0001 C CNN
	1    4000 5150
	1    0    0    -1  
$EndComp
Wire Wire Line
	4650 5400 4000 5400
Wire Wire Line
	4000 5400 4000 5150
Wire Wire Line
	4650 5300 4550 5300
Wire Wire Line
	4550 5300 4550 5800
Wire Wire Line
	4550 5800 5150 5800
Text Label 2150 1250 0    50   ~ 0
TR_EN
Text Label 4450 2000 0    50   ~ 0
TR_EN
$Comp
L 74xGxx:74LVC1G04 U4
U 1 1
P 1750 1250
F 0 "U4" H 1725 1517 50  0000 C CNN
F 1 "74LVC1G04" H 1725 1426 50  0000 C CNN
F 2 "Package_TO_SOT_SMD:SOT-23-5" H 1750 1250 50  0001 C CNN
F 3 "http://www.ti.com/lit/sg/scyt129e/scyt129e.pdf" H 1750 1250 50  0001 C CNN
	1    1750 1250
	1    0    0    -1  
$EndComp
Wire Wire Line
	1450 1250 1350 1250
Wire Wire Line
	2000 1250 2450 1250
NoConn ~ 2250 2500
Text Label 1150 1250 0    50   ~ 0
IDIR
$Comp
L Device:R_Small R7
U 1 1
P 1350 950
F 0 "R7" H 1409 996 50  0000 L CNN
F 1 "68k" H 1409 905 50  0000 L CNN
F 2 "Resistor_SMD:R_0805_2012Metric" H 1350 950 50  0001 C CNN
F 3 "~" H 1350 950 50  0001 C CNN
	1    1350 950 
	1    0    0    -1  
$EndComp
$Comp
L power:+5V #PWR019
U 1 1
P 1350 850
F 0 "#PWR019" H 1350 700 50  0001 C CNN
F 1 "+5V" H 1365 1023 50  0000 C CNN
F 2 "" H 1350 850 50  0001 C CNN
F 3 "" H 1350 850 50  0001 C CNN
	1    1350 850 
	1    0    0    -1  
$EndComp
Wire Wire Line
	1350 1050 1350 1250
Connection ~ 1350 1250
Wire Wire Line
	1350 1250 1150 1250
$Comp
L power:VCC #PWR?
U 1 1
P 1750 7250
F 0 "#PWR?" H 1750 7100 50  0001 C CNN
F 1 "VCC" H 1767 7423 50  0000 C CNN
F 2 "" H 1750 7250 50  0001 C CNN
F 3 "" H 1750 7250 50  0001 C CNN
	1    1750 7250
	1    0    0    -1  
$EndComp
Wire Wire Line
	3650 7000 4800 7000
Wire Wire Line
	4800 7200 4350 7200
Wire Wire Line
	4350 7200 4350 7500
Connection ~ 4350 7500
Wire Wire Line
	4350 7500 3750 7500
$EndSCHEMATC
